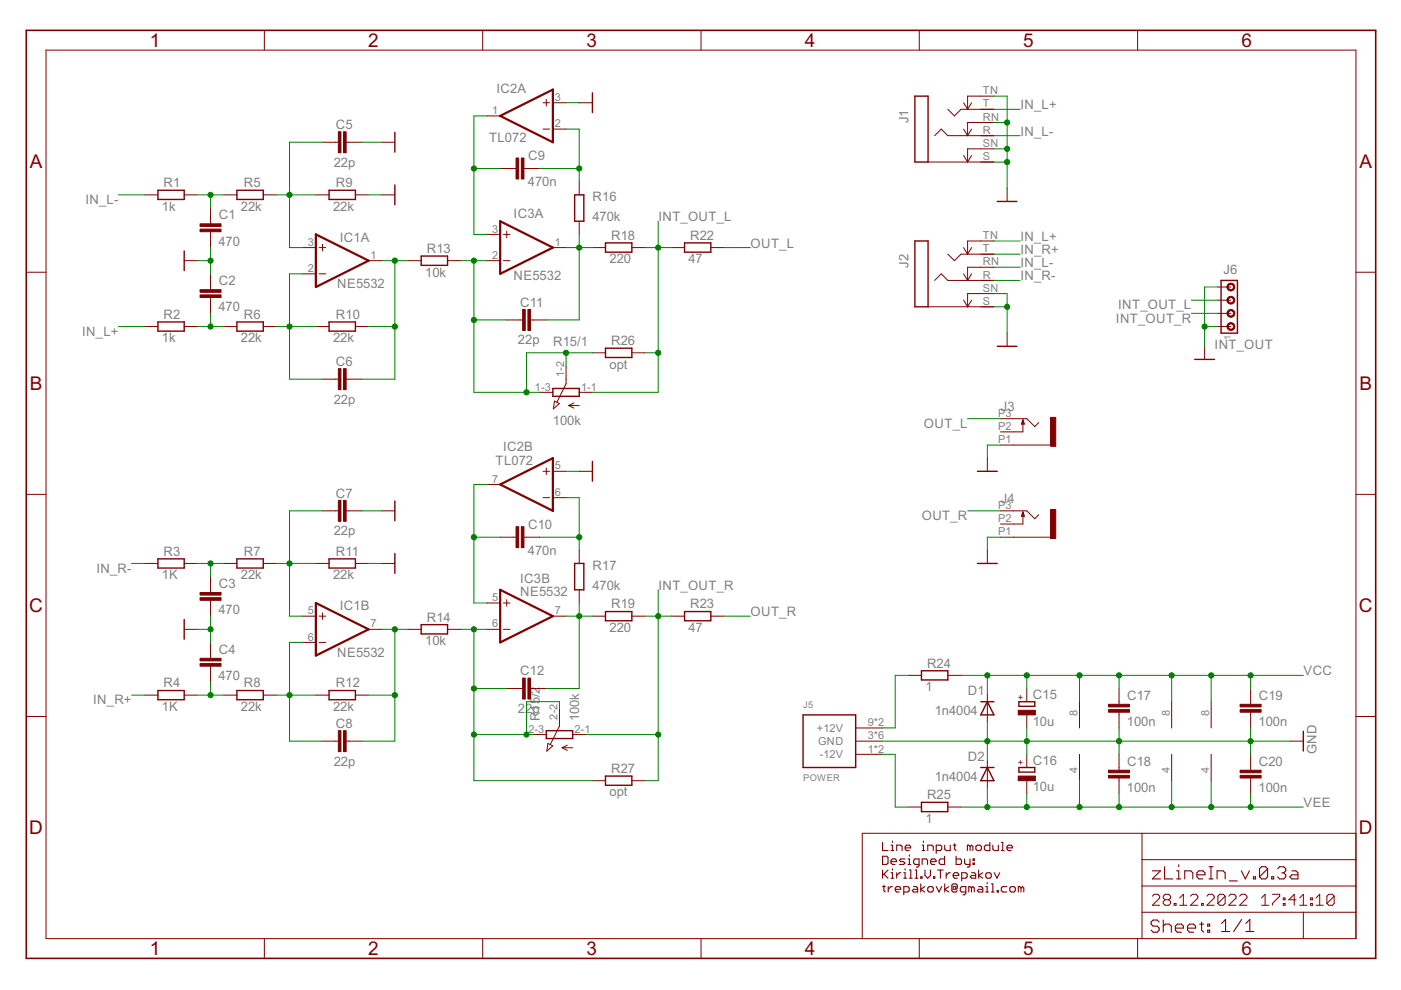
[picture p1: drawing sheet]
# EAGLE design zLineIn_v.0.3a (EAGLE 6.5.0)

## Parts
C1  470  C-EU050-024X044  [C050-024X044]
C2  470  C-EU050-024X044  [C050-024X044]
C3  470  C-EU050-024X044  [C050-024X044]
C4  470  C-EU050-024X044  [C050-024X044]
C5  22p  C-EU050-024X044  [C050-024X044]
C6  22p  C-EU050-024X044  [C050-024X044]
C7  22p  C-EU050-024X044  [C050-024X044]
C8  22p  C-EU050-024X044  [C050-024X044]
C9  470n  C-EU075-032X103  [C075-032X103]
C10  470n  C-EU075-032X103  [C075-032X103]
C11  22p  C-EU050-024X044  [C050-024X044]
C12  22p  C-EU050-024X044  [C050-024X044]
C15  10u  CPOL-EUE2.5-5  [E2,5-5]
C16  10u  CPOL-EUE2.5-5  [E2,5-5]
C17  100n  C-EU050-024X044  [C050-024X044]
C18  100n  C-EU050-024X044  [C050-024X044]
C19  100n  C-EU050-024X044  [C050-024X044]
C20  100n  C-EU050-024X044  [C050-024X044]
D1  1n4004  1N4004"  [DO41-7.6]
D2  1n4004  1N4004"  [DO41-7.6]
IC1  NE5532  TL072P_  [DIL08_]
IC2  TL072  TL072P_  [DIL08_]
IC3  NE5532  TL072P_  [DIL08_]
J1  IN_L  STEREOSW1  [NMJ6HC-S]
J2  IN_R  STEREOSW1  [NMJ6HC-S]
J3  WQP-PJ302M_JACK  [WQP-PJ302M_JACK]
J4  WQP-PJ302M_JACK  [WQP-PJ302M_JACK]
J5  POWER  POWER_SIMPLE10  [POWER_10]
J6  INT_OUT  MTA04-100  [10X04MTA]
R1  1k  R-EU_0204/7  [0204/7]
R2  1k  R-EU_0204/7  [0204/7]
R3  1K  R-EU_0204/7  [0204/7]
R4  1K  R-EU_0204/7  [0204/7]
R5  22k  R-EU_0204/7  [0204/7]
R6  22k  R-EU_0204/7  [0204/7]
R7  22k  R-EU_0204/7  [0204/7]
R8  22k  R-EU_0204/7  [0204/7]
R9  22k  R-EU_0204/7  [0204/7]
R10  22k  R-EU_0204/7  [0204/7]
R11  22k  R-EU_0204/7  [0204/7]
R12  22k  R-EU_0204/7  [0204/7]
R13  10k  R-EU_0204/7  [0204/7]
R14  10k  R-EU_0204/7  [0204/7]
R15  100k  3RP/1610G  [3RP/1610G]
R16  470k  R-EU_0204/7  [0204/7]
R17  470k  R-EU_0204/7  [0204/7]
R18  220  R-EU_0204/7  [0204/7]
R19  220  R-EU_0204/7  [0204/7]
R22  47  R-EU_0204/7  [0204/7]
R23  47  R-EU_0204/7  [0204/7]
R24  1  R-EU_0204/7  [0204/7]
R25  1  R-EU_0204/7  [0204/7]
R26  opt  R-EU_0204/7  [0204/7]
R27  opt  R-EU_0204/7  [0204/7]

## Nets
CTRL_L_OUT: C11.2 IC3.1(A:OUT) R16.2 R18.1
CTRL_R_OUT: C12.2 IC3.7(B:OUT) R17.2 R19.1
GND: C1.2 C2.1 C3.2 C4.1 C5.2 C7.2 C15.- C16.+ C17.2 C18.1 C19.2 C20.1 D1.A D2.C IC2.3(A:+IN) IC2.5(B:+IN) J1.RN J1.S J1.SN J1.TN J2.S J2.SN J3.P1 J4.P1 J5.3(GND) J5.4(GND) J5.5(GND) J5.6(GND) J5.7(GND) J5.8(GND) J6.1 J6.4 R9.2 R11.2
IN_L+: J1.T J2.TN R2.1
IN_L-: J1.R J2.RN R1.1
IN_R+: J2.T R4.1
IN_R-: J2.R R3.1
INT_OUT_L: J6.3 R15.1-1 R18.2 R22.1 R26.2
INT_OUT_R: J6.2 R15.2-1 R19.2 R23.1 R27.2
N$2: J5.9(+12V) J5.10(+12V) R24.1
N$3: C9.2 IC2.2(A:-IN) R16.1
N$5: C10.2 IC2.6(B:-IN) R17.1
N$6: J5.1(-12V) J5.2(-12V) R25.1
N$7: C3.1 R3.2 R7.1
N$9: C4.2 R4.2 R8.1
N$17: C7.1 IC1.5(B:+IN) R7.2 R11.1
N$19: C1.1 R1.2 R5.1
N$20: C2.2 R2.2 R6.1
N$22: C5.1 IC1.3(A:+IN) R5.2 R9.1
N$23: C6.1 IC1.2(A:-IN) R6.2 R10.1
N$25: C8.1 IC1.6(B:-IN) R8.2 R12.1
OFFSET_L: C9.1 IC2.1(A:OUT) IC3.3(A:+IN)
OFFSET_R: C10.1 IC2.7(B:OUT) IC3.5(B:+IN)
OUT_L: J3.P3 R22.2
OUT_R: J4.P3 R23.2
UNBAL_L: C6.2 IC1.1(A:OUT) R10.2 R13.1
UNBAL_R: C8.2 IC1.7(B:OUT) R12.2 R14.1
VCC: C15.+ C17.1 C19.1 D1.C IC1.8(P:V+) IC2.8(P:V+) IC3.8(P:V+) R24.2
VEE: C16.- C18.2 C20.2 D2.A IC1.4(P:V-) IC2.4(P:V-) IC3.4(P:V-) R25.2
VGND_L: C11.1 IC3.2(A:-IN) R13.2 R15.1-2 R15.1-3 R26.1
VGND_R: C12.1 IC3.6(B:-IN) R14.2 R15.2-2 R15.2-3 R27.1
Unconnected: J3.P2 J4.P2

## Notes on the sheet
- Line input module
  Designed by:
  Kirill.V.Trepakov
  trepakovk@gmail.com
